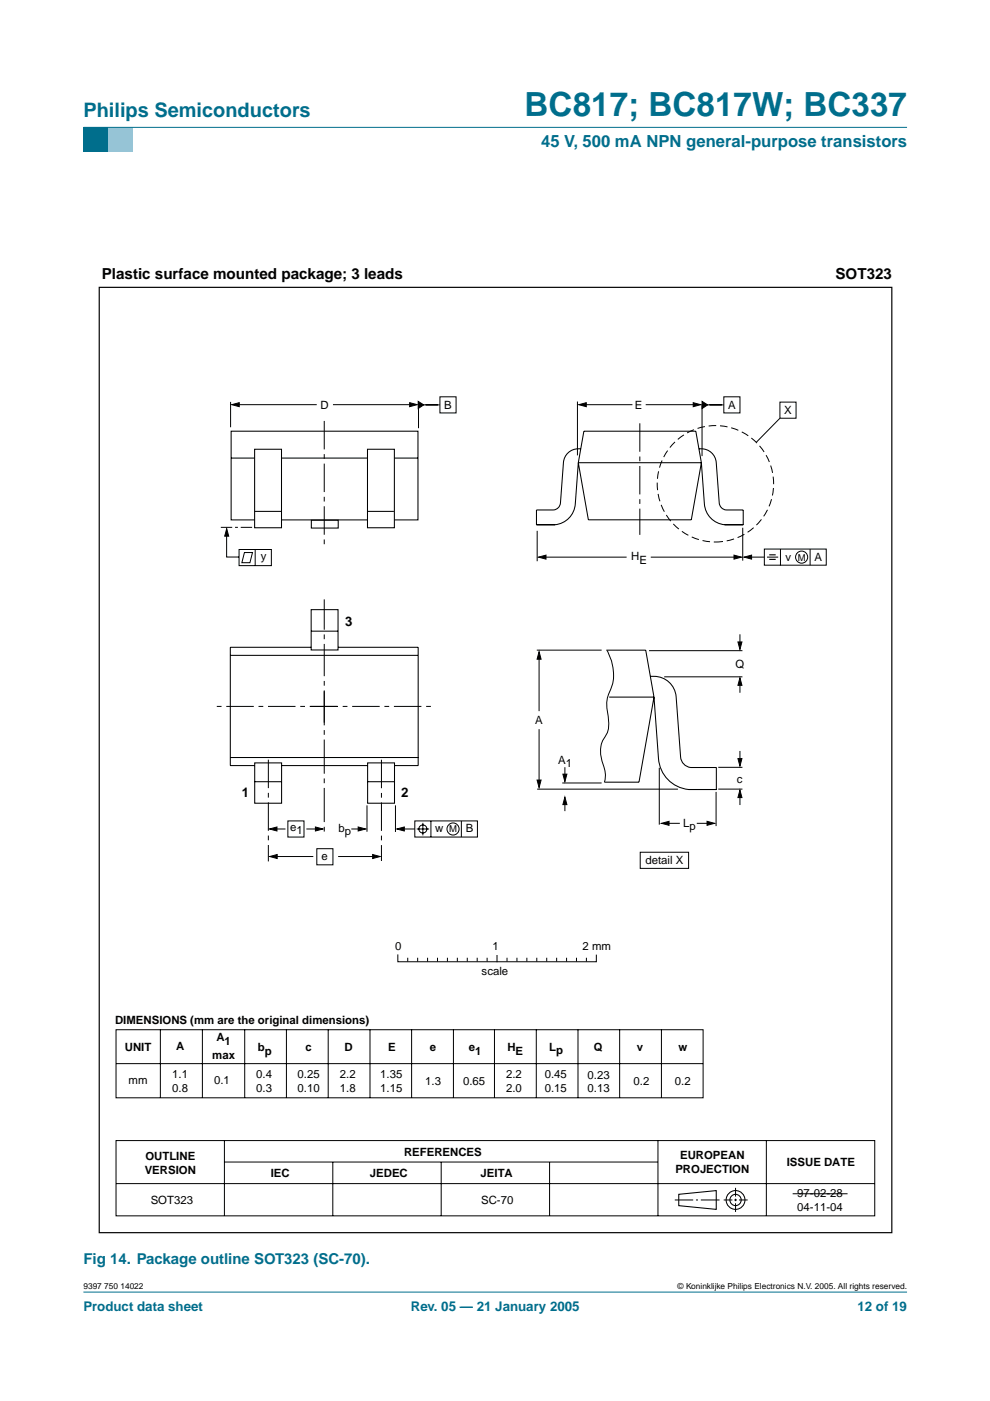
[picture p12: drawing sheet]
<svg xmlns="http://www.w3.org/2000/svg" width="210mm" height="297mm" viewBox="0 0 210 297" stroke-linecap="round" stroke-linejoin="round" font-family="sans-serif">
<path d="M17.7 273.9h174.6z" fill="#006e8c" stroke="#006e8c" stroke-width=".21"/>
<path d="M17.7 27h5.3v5.3h-5.3z" fill-rule="evenodd" fill="#006e8c"/>
<path d="M23 27h5.3v5.3h-5.3z" fill-rule="evenodd" fill="#96c4d6"/>
<path d="M17.7 27h174.6z" fill="#006e8c" stroke="#006e8c" stroke-width=".21"/>
<g fill="none" stroke="#000" stroke-width=".21">
<path d="M48.9 85.2v5.4M50.1 85.8h17.1M70.6 85.8h17M88.7 85.3v5.5M89.2 85.8h4M93.3 84.1h3.4v3.5h-3.4zM122.4 85.1v11.5M123.4 85.8h10.7M136.9 85.8h10.9M148.9 85.7v11M149.4 85.8h4M153.5 84.1h3.4v3.5h-3.4z"/>
<path d="M48 112.6v5.5h2.7M50.7 116.5h6.8v3.4h-6.8zM51.8 117.1h1.7l-.5 2.2h-1.7zM54.1 116.5v3.4M113.9 112.5v6.5M115 118.1h17.9M138 118.1h18.2M158.6 118.1h3.5M162.1 116.4h13.1v3.4h-13.1zM162.6 118.1h2.4M165.5 116.4v3.4M171.8 116.4v3.4"/>
<path d="M113.8 137.8h13.8M114.3 139.5v11.3M137.6 138h19.8M156.9 134.5v2.4M114.3 154.6v11.4M140.8 143.5h16.6M156.9 144.5v2.4M156.9 159.2v2.4M58 175.8h2.5M61 174.1h3.5v3.4h-3.5zM65 175.8h2.6M67.2 179.9h3.4v3.5h-3.4z"/>
<path d="M74.5 175.8h2.2M77.8 170.7v5.6M83.8 170.7v5.7M85 175.8h2.9M87.9 174.1h13.3v3.4h-13.3zM88.4 175.8h2.6M89.7 174.5v2.6M91.4 174.1v3.4M113.9 167.3h29.8M119.2 166h8.4M119.8 162.7v2.5M119.8 170v2"/>
<path d="M139.8 162.8v12M141.2 174.6h2.9M147.7 174.6h2.7M151.8 167.9v7.3M152.3 162.7h5.1M152.3 167.3h5.1M156.9 168.3v2.4M58.1 181.6h8.3M71.7 181.6h8.1M135.7 180.7h10.3v3.4h-10.3zM24.6 218.3h124.5v14.5h-124.5zM34 218.3v14.5"/>
<path d="M42.9 218.3v14.5M51.9 218.3v14.5M60.7 218.3v14.5M69.6 218.3v14.5M78.4 218.3v14.5M87.3 218.3v14.5M96.1 218.3v14.5M104.8 218.3v14.5M113.7 218.3v14.5M122.5 218.3v14.5M131.4 218.3v14.5M140.2 218.3v14.5"/>
<path d="M24.6 225.5h124.5M24.6 241.8h160.9v16h-160.9zM24.6 250.9h160.9M47.6 241.8v16M47.6 246.4h91.8M70.6 246.4v11.4M93.5 246.4v11.4M116.5 246.4v11.4M139.5 241.8v16M143.1 254.4h3.9M147.6 254.4h.4M148.6 254.4h4"/>
<path d="M153.4 254.4h1.9M155.7 254.4h.5M156 251.9v1.8M156 254.2v.5M156 255.1v1.9M156.7 254.4h1.8M162.5 241.8v16"/>
<circle cx="170" cy="118.1" r="1.28"/>
<circle cx="89.7" cy="175.8" r=".86"/>
<circle cx="96.1" cy="175.8" r="1.28"/>
</g>
<g fill="none" stroke="#000" stroke-width=".22">
<path d="M49 91.4h39.6v18.8h-39.6zM49 97.1h39.6M66 110.3h5.7v1.7h-5.7zM48.9 138.9h39.7M66 129.3h5.7v8.5h-5.7zM66 133.8h5.7M66 137.2h-17.2v25.1h5.2M71.7 137.2h17v25.1h-5.1M48.9 160.6h39.8M54 161.7h5.7v8.6h-5.7zM54 165.7h5.7M59.7 162.3h18.2"/>
<path d="M77.9 161.7h5.7v8.6h-5.7zM77.9 165.7h5.7M143.9 253.2l8-.8v4l-8-.8z"/>
<circle cx="156" cy="254.4" r="1.99"/>
<circle cx="156" cy="254.4" r="1.2"/>
</g>
<g fill="#000" stroke="#000" stroke-width=".21">
<path d="M49.1 85.8l1.6-.4v.8zM86.9 85.4l1.5 .4-1.5 .4zM88.7 85.1l1.1 .7-1.1 .8zM122.7 85.8l1.6-.4v.8zM147 85.4l1.6 .4-1.6 .4zM148.9 85.1l1.1 .7-1.1 .8zM48.1 112.1l.4 1.6h-.9zM114.2 118.1l1.6-.4v.8zM155.6 117.7l1.6 .4-1.6 .4zM157.8 118.1l1.6-.4v.8zM114.3 138.2l.4 1.6h-.8zM156.5 136.1h.8l-.4 1.6z"/>
<path d="M156.9 143.7l.4 1.6h-.8zM57.1 175.8l1.6-.5v.9zM66.9 175.3l1.6 .5-1.6 .4zM75.9 175.3l1.6 .5-1.6 .4zM84.1 175.8l1.6-.5v.9zM113.9 165.4h.8l-.4 1.6zM119.8 169l.4 1.6h-.9zM119.3 164.1h.9l-.4 1.6zM140.3 174.6l1.5-.5v.9zM149.9 174.1l1.6 .5-1.6 .4zM156.9 167.5l.4 1.6h-.8zM156.5 160.8h.8l-.4 1.6z"/>
<path d="M57.2 181.6l1.6-.4v.8zM79 181.2l1.6 .4-1.6 .4z"/>
</g>
<path d="M65.8 149.8h26.3M71.5 149.8h-26" fill="none" stroke="#000" stroke-width=".21" stroke-dasharray="5.8 1 1 1" stroke-linecap="butt"/>
<path d="M68.7 153.2v-26.1" fill="none" stroke="#000" stroke-width=".21" stroke-dasharray="6.8 1 1 1" stroke-linecap="butt"/>
<path d="M68.7 146.5v30.2" fill="none" stroke="#000" stroke-width=".21" stroke-dasharray="7.2 1 1 1" stroke-linecap="butt"/>
<path d="M163.1 117.6h1.4M163.1 118.6h1.4" fill="none" stroke="#000" stroke-width=".24"/>
<path d="M53.5 111.8h-6.8" fill="none" stroke="#000" stroke-width=".21" stroke-dasharray="2.4 .6 .6 .6" stroke-linecap="butt"/>
<path d="M21 60.9h168.1v200.5h-168.1z" fill="none" stroke="#000" stroke-width=".25"/>
<path d="M77.9 95.3h5.7v16.6h-5.7z" fill="#fff" stroke="#000" stroke-width=".22"/>
<path d="M77.9 108.4h5.6" fill="none" stroke="#000" stroke-width=".22"/>
<path d="M54 95.3h5.7v16.6h-5.7z" fill="#fff" stroke="#000" stroke-width=".22"/>
<path d="M122.6 98.1h26.1M122.6 98.1l2.1 12.1h21.9l2.1-12.1M122.6 98.1l1.2-6.7h23.7l1.2 6.7M123.1 95.2a3.2 3.2 0 0 0-3.6 2.8l-.7 8.6a1.62 1.62 0 0 1-1.4 1.5h-3.7v3.2h4a4.8 4.8 0 0 0 4.3-4.5l.6-8.7M148.2 95.2a3.2 3.2 0 0 1 3.7 2.8l.6 8.6a1.62 1.62 0 0 0 1.4 1.5h3.7v3.2h-4a4.8 4.8 0 0 1-4.3-4.5l-.6-8.7M54 108.4h5.6M128.6 137.8h8.3l1.8 10M129.2 147.8h9.5M137.9 143.4a4.8 4.8 0 0 1 5.5 4.3l.9 12.8a2.42 2.42 0 0 0 2.2 2.2h5.4v4.7h-5.9a7.1 7.1 0 0 1-6.4-6.6l-.9-13M138.7 147.8l-3.2 18h-7.3" fill="none" stroke="#000" stroke-width=".22"/>
<g fill="none" stroke="#000" stroke-width=".21">
<path d="M165.4 85.3h3.4v3.4h-3.4zM165.4 88.7l-5.1 5.1M157.5 111.9v7M128.7 137.9a9.7 9.7 0 0 1 .2 9.5 6.4 6.4 0 0 0-.1 3.5 7.9 7.9 0 0 1-.2 4.7 6.1 6.1 0 0 0-.7 6.6 5.8 5.8 0 0 1 .3 3.6M97.8 174.1v3.4M84.4 202.5v1.4h42v-1.4M86.4 203.1v.8M88.6 203.1v.8M90.7 203.1v.8M92.8 203.1v.8M94.9 203.1v.8M97 203.1v.8"/>
<path d="M99.1 203.1v.8M101.2 203.1v.8M103.3 203.1v.8M105.4 202.6v1.3M107.5 203.1v.8M109.6 203.1v.8M111.7 203.1v.8M113.8 203.1v.8M115.9 203.1v.8M118 203.1v.8M120.1 203.1v.8M122.2 203.1v.8"/>
<path d="M124.3 203.1v.8M168.1 253.1h11.6"/>
</g>
<circle cx="151.7" cy="102.6" r="12.3" fill="none" stroke="#000" stroke-width=".21" stroke-dasharray="1.6 .8" stroke-linecap="butt"/>
<path d="M68.7 89.2v27M135.7 89.7v23.7M56.9 161.1v21.5M80.9 161.1v21.4" fill="none" stroke="#000" stroke-width=".21" stroke-dasharray="6 1 1 1" stroke-linecap="butt"/>
<text font-size="7.1" fill="#006e8c" x="111.2" y="24.7">BC817; BC817W; BC337</text>
<text font-size="4.2" fill="#006e8c" x="17.7" y="24.9">Philips Semiconductors</text>
<text font-size="3.5" fill="#006e8c" x="114.7" y="31.1">45 V, 500 mA NPN general-purpose transistors</text>
<g font-size="3.2">
<text x="21.6" y="59.1">Plastic surface mounted package; 3 leads</text>
<text x="177.2" y="59.1">SOT323</text>
</g>
<text font-size="3.2" fill="#006e8c" x="17.7" y="268">Fig 14. Package outline SOT323 (SC-70).</text>
<g font-size="2.8">
<text x="73.2" y="132.8">3</text>
<text x="51.3" y="169">1</text>
<text x="85.1" y="169">2</text>
</g>
<g font-size="2.8" fill="#006e8c">
<text x="17.7" y="278">Product data sheet</text>
<text x="87.1" y="278">Rev. 05 — 21 January 2005</text>
<text x="181.8" y="278">12 of 19</text>
</g>
<g font-size="2.4">
<text x="67.9" y="86.7">D</text>
<text x="94.2" y="86.7">B</text>
<text x="134.6" y="86.7">E</text>
<text x="154.4" y="86.7">A</text>
<text x="166.3" y="87.9">X</text>
<text x="55.3" y="118.8">y</text>
<text x="133.8" y="118.7">H</text>
<text x="135.6" y="119.5">E</text>
<text x="166.5" y="118.8">v</text>
<text x="172.7" y="119">A</text>
<text x="155.9" y="141.6">Q</text>
<text x="113.5" y="153.5">A</text>
<text x="118.4" y="162.1">A</text>
<text x="120" y="162.7">1</text>
<text x="156.3" y="166.1">c</text>
<text x="61.5" y="176.2">e1</text>
<text x="71.8" y="176.4">bp</text>
<text x="92.2" y="176.5">w</text>
<text x="98.7" y="176.5">B</text>
<text x="144.8" y="175.3">Lp</text>
<text x="68.2" y="182.3">e</text>
<text x="136.9" y="183.3">detail X</text>
<text x="83.8" y="201.3">0</text>
<text x="104.4" y="201.3">1</text>
<text x="123.5" y="201.3">2 mm</text>
<text x="102.1" y="206.7">scale</text>
<text x="24.4" y="217.2">DIMENSIONS (mm are the original dimensions)</text>
<text x="45.9" y="220.8">A</text>
<text x="47.6" y="221.6">1</text>
<text x="26.5" y="222.8">UNIT</text>
<text x="37.3" y="222.6">A</text>
<text x="45" y="224.6">max</text>
<text x="54.7" y="222.8">b</text>
<text x="56.2" y="223.6">p</text>
<text x="64.7" y="222.8">c</text>
<text x="73" y="222.8">D</text>
<text x="82.3" y="222.8">E</text>
<text x="91.1" y="222.8">e</text>
<text x="99.4" y="222.8">e</text>
<text x="100.8" y="223.6">1</text>
<text x="107.6" y="222.8">H</text>
<text x="109.3" y="223.6">E</text>
<text x="116.4" y="222.8">L</text>
<text x="117.9" y="223.4">p</text>
<text x="125.9" y="222.8">Q</text>
<text x="135" y="222.8">v</text>
<text x="143.8" y="222.8">w</text>
<text x="27.3" y="229.8">mm</text>
<text x="36.5" y="228.5">1.1</text>
<text x="36.5" y="231.5">0.8</text>
<text x="45.4" y="229.9">0.1</text>
<text x="54.3" y="228.5">0.4</text>
<text x="54.3" y="231.5">0.3</text>
<text x="63.1" y="228.6">0.25</text>
<text x="63.1" y="231.6">0.10</text>
<text x="72.1" y="228.6">2.2</text>
<text x="72.1" y="231.6">1.8</text>
<text x="80.6" y="228.6">1.35</text>
<text x="80.6" y="231.6">1.15</text>
<text x="90.2" y="230">1.3</text>
<text x="98.2" y="230">0.65</text>
<text x="107.3" y="228.6">2.2</text>
<text x="107.3" y="231.6">2.0</text>
<text x="115.5" y="228.6">0.45</text>
<text x="115.5" y="231.6">0.15</text>
<text x="124.6" y="228.7">0.23</text>
<text x="124.6" y="231.6">0.13</text>
<text x="134.3" y="230">0.2</text>
<text x="143.1" y="230">0.2</text>
<text x="85.7" y="245.1">REFERENCES</text>
<text x="144.2" y="245.8">EUROPEAN</text>
<text x="30.7" y="249">VERSION</text>
<text x="30.8" y="246">OUTLINE</text>
<text x="57.4" y="249.6">IEC</text>
<text x="78.4" y="249.6">JEDEC</text>
<text x="101.9" y="249.6">JEITA</text>
<text x="143.2" y="248.7">PROJECTION</text>
<text x="166.8" y="247.3">ISSUE DATE</text>
<text x="32" y="255.2">SOT323</text>
<text x="102" y="255.2">SC-70</text>
<text x="169" y="253.9">97-02-28</text>
<text x="169" y="256.8">04-11-04</text>
</g>
<g font-size="2">
<text x="169.2" y="118.8">M</text>
<text x="95.3" y="176.5">M</text>
</g>
<g font-size="1.8">
<text x="17.7" y="273.4">9397 750 14022</text>
<text x="143.7" y="273.4">© Koninklijke Philips Electronics N.V. 2005. All rights reserved.</text>
</g>
</svg>
